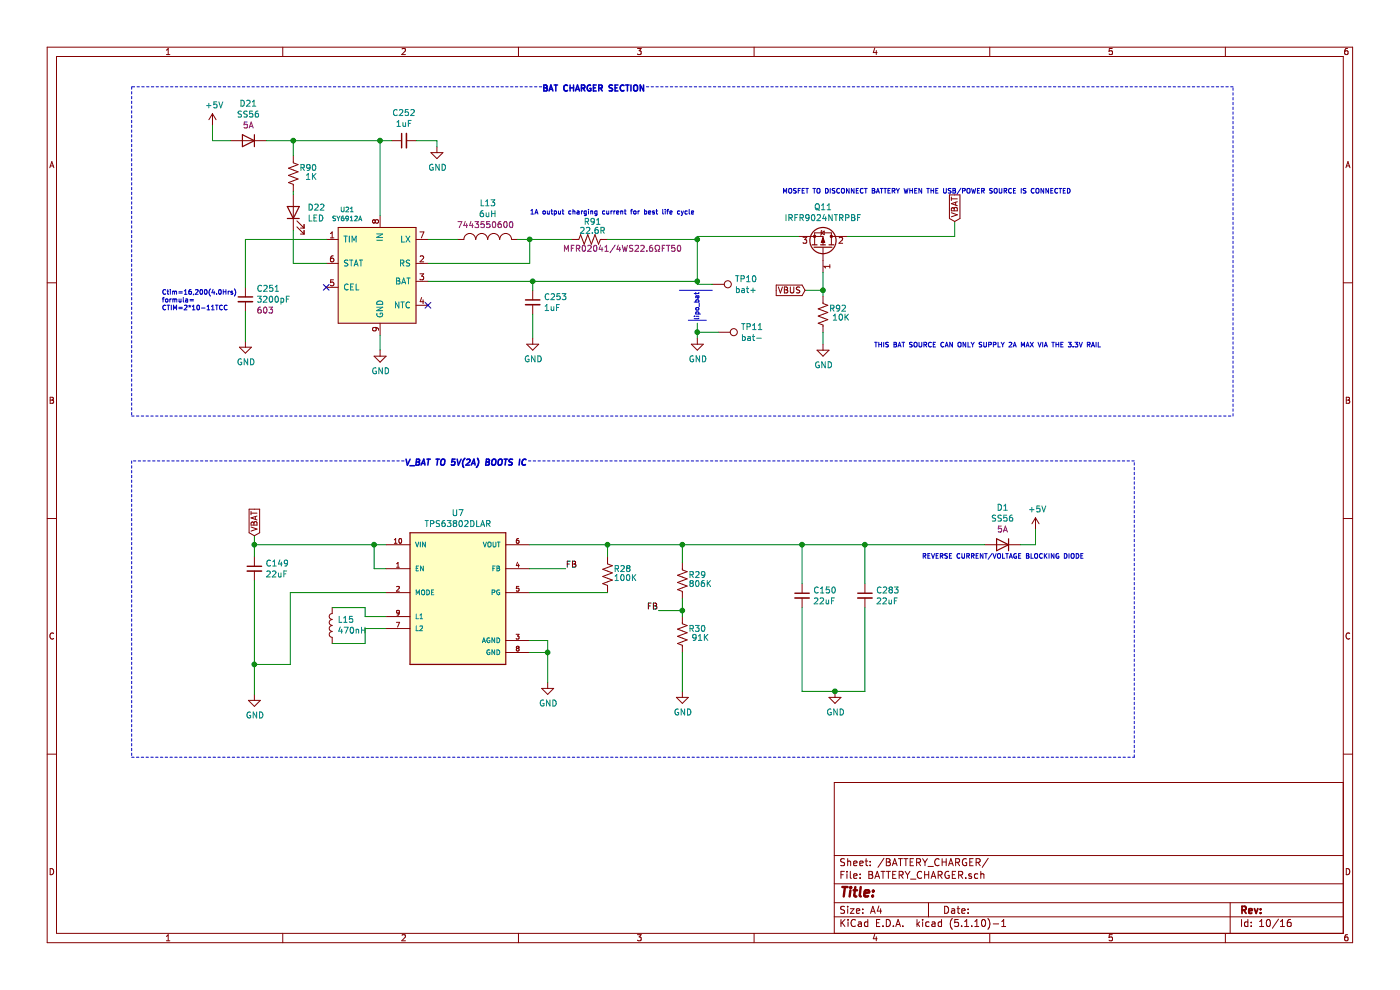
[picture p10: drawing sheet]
EESchema Schematic File Version 4
EELAYER 30 0
EELAYER END
$Descr A4 11693 8268
encoding utf-8
Sheet 12 16
Title ""
Date ""
Rev ""
Comp ""
Comment1 ""
Comment2 ""
Comment3 ""
Comment4 ""
$EndDescr
$Comp
L GCL_Integrated-Circuits:SY6912A U?
U 1 1
P 3225 1750
AR Path="/673208CA" Ref="U?"  Part="1" 
AR Path="/672F9255/673208CA" Ref="U21"  Part="1" 
F 0 "U21" H 2900 1750 39  0000 C CNN
F 1 "SY6912A" H 2900 1675 39  0000 C CNN
F 2 "Package_SO:Diodes_SO-8EP" H 3225 1750 39  0001 C CNN
F 3 "https://www.google.com/url?sa=t&rct=j&q=&esrc=s&source=web&cd=&ved=2ahUKEwjw24XOyZL1AhXBh1wKHYLNAosQFnoECAMQAQ&url=https%3A%2F%2Fdatasheet.lcsc.com%2Flcsc%2F1810081413_Silergy-Corp-SY6912AFCC_C129777.pdf&usg=AOvVaw3Z4DlBLYTbXB6BxBfmxYK8" H 3225 1750 39  0001 C CNN
	1    3225 1750
	1    0    0    -1  
$EndComp
$Comp
L Device:R_US R?
U 1 1
P 4925 2000
AR Path="/673208D7" Ref="R?"  Part="1" 
AR Path="/672F9255/673208D7" Ref="R91"  Part="1" 
F 0 "R91" V 4775 2025 50  0000 C CNN
F 1 "22.6R" V 4850 2025 50  0000 C CNN
F 2 "Resistor_SMD:R_0402_1005Metric" V 4965 1990 50  0001 C CNN
F 3 "~" H 4925 2000 50  0001 C CNN
F 4 "MFR02041/4WS22.6ΩFT50" V 5000 2275 50  0000 C CNN "Description"
	1    4925 2000
	0    1    1    0   
$EndComp
$Comp
L OLIMEX_RCL:INDUCTOR_SMALL L?
U 1 1
P 4075 2000
AR Path="/673208DE" Ref="L?"  Part="1" 
AR Path="/672F9255/673208DE" Ref="L13"  Part="1" 
F 0 "L13" H 4075 2305 50  0000 C CNN
F 1 "6uH" H 4075 2214 50  0000 C CNN
F 2 "greencharge-footprints:7443550600" H 4075 2221 60  0001 C CNN
F 3 "" H 4075 2000 60  0001 C CNN
F 4 "7443550600 " H 4075 2123 50  0000 C CNN "Description"
	1    4075 2000
	1    0    0    -1  
$EndComp
Wire Wire Line
	5825 2000 5825 2350
Wire Wire Line
	5075 2000 5825 2000
Wire Wire Line
	4325 2000 4425 2000
$Comp
L OLIMEX_Power:GND #PWR?
U 1 1
P 5825 2825
AR Path="/673208E8" Ref="#PWR?"  Part="1" 
AR Path="/672F9255/673208E8" Ref="#PWR0264"  Part="1" 
F 0 "#PWR0264" H 5825 2575 50  0001 C CNN
F 1 "GND" H 5830 2652 50  0000 C CNN
F 2 "" H 5825 2825 60  0000 C CNN
F 3 "" H 5825 2825 60  0000 C CNN
	1    5825 2825
	1    0    0    -1  
$EndComp
Wire Wire Line
	5825 2825 5825 2775
$Comp
L OLIMEX_Power:GND #PWR?
U 1 1
P 3175 2925
AR Path="/673208EF" Ref="#PWR?"  Part="1" 
AR Path="/672F9255/673208EF" Ref="#PWR0261"  Part="1" 
F 0 "#PWR0261" H 3175 2675 50  0001 C CNN
F 1 "GND" H 3180 2752 50  0000 C CNN
F 2 "" H 3175 2925 60  0000 C CNN
F 3 "" H 3175 2925 60  0000 C CNN
	1    3175 2925
	1    0    0    -1  
$EndComp
Wire Wire Line
	3175 2925 3175 2800
Wire Wire Line
	3575 2200 4425 2200
Wire Wire Line
	4425 2200 4425 2000
Connection ~ 4425 2000
Wire Wire Line
	4425 2000 4775 2000
$Comp
L Device:C_Small C?
U 1 1
P 4450 2525
AR Path="/673208FA" Ref="C?"  Part="1" 
AR Path="/672F9255/673208FA" Ref="C253"  Part="1" 
F 0 "C253" H 4542 2571 50  0000 L CNN
F 1 "1uF" H 4542 2480 50  0000 L CNN
F 2 "Capacitor_SMD:C_0402_1005Metric" H 4450 2525 50  0001 C CNN
F 3 "~" H 4450 2525 50  0001 C CNN
	1    4450 2525
	1    0    0    -1  
$EndComp
Wire Wire Line
	3575 2350 4450 2350
Connection ~ 5825 2350
Wire Wire Line
	5825 2350 5825 2375
Wire Wire Line
	4450 2425 4450 2350
Connection ~ 4450 2350
Wire Wire Line
	4450 2350 5825 2350
$Comp
L OLIMEX_Power:GND #PWR?
U 1 1
P 4450 2825
AR Path="/67320906" Ref="#PWR?"  Part="1" 
AR Path="/672F9255/67320906" Ref="#PWR0263"  Part="1" 
F 0 "#PWR0263" H 4450 2575 50  0001 C CNN
F 1 "GND" H 4455 2652 50  0000 C CNN
F 2 "" H 4450 2825 60  0000 C CNN
F 3 "" H 4450 2825 60  0000 C CNN
	1    4450 2825
	1    0    0    -1  
$EndComp
Wire Wire Line
	4450 2625 4450 2825
NoConn ~ 3575 2550
$Comp
L Device:R_US R?
U 1 1
P 2450 1450
AR Path="/6732090E" Ref="R?"  Part="1" 
AR Path="/672F9255/6732090E" Ref="R90"  Part="1" 
F 0 "R90" H 2575 1500 50  0000 C CNN
F 1 "1K" H 2600 1425 50  0000 C CNN
F 2 "Resistor_SMD:R_0402_1005Metric" V 2490 1440 50  0001 C CNN
F 3 "~" H 2450 1450 50  0001 C CNN
	1    2450 1450
	1    0    0    -1  
$EndComp
$Comp
L power:+5V #PWR?
U 1 1
P 1775 1050
AR Path="/67320914" Ref="#PWR?"  Part="1" 
AR Path="/672F9255/67320914" Ref="#PWR0259"  Part="1" 
F 0 "#PWR0259" H 1775 900 50  0001 C CNN
F 1 "+5V" H 1790 1223 50  0000 C CNN
F 2 "" H 1775 1050 50  0001 C CNN
F 3 "" H 1775 1050 50  0001 C CNN
	1    1775 1050
	1    0    0    -1  
$EndComp
Wire Wire Line
	2450 2200 2725 2200
Wire Wire Line
	2450 1925 2450 2200
Wire Wire Line
	2450 1175 3175 1175
Wire Wire Line
	3175 1175 3175 1800
Wire Wire Line
	2450 1175 2450 1300
$Comp
L Device:C_Small C?
U 1 1
P 2050 2500
AR Path="/67320921" Ref="C?"  Part="1" 
AR Path="/672F9255/67320921" Ref="C251"  Part="1" 
F 0 "C251" H 2142 2591 50  0000 L CNN
F 1 "3200pF" H 2142 2500 50  0000 L CNN
F 2 "Capacitor_SMD:C_0603_1608Metric" H 2050 2500 50  0001 C CNN
F 3 "~" H 2050 2500 50  0001 C CNN
F 4 "06031C322KAT2A" H 2050 2500 50  0001 C CNN "MPN"
F 5 "603" H 2142 2409 50  0000 L CNN "Description"
	1    2050 2500
	1    0    0    -1  
$EndComp
Wire Wire Line
	2050 2000 2725 2000
Wire Wire Line
	2050 2000 2050 2400
$Comp
L OLIMEX_Power:GND #PWR?
U 1 1
P 2050 2850
AR Path="/67320929" Ref="#PWR?"  Part="1" 
AR Path="/672F9255/67320929" Ref="#PWR0260"  Part="1" 
F 0 "#PWR0260" H 2050 2600 50  0001 C CNN
F 1 "GND" H 2055 2677 50  0000 C CNN
F 2 "" H 2050 2850 60  0000 C CNN
F 3 "" H 2050 2850 60  0000 C CNN
	1    2050 2850
	1    0    0    -1  
$EndComp
Wire Wire Line
	2050 2600 2050 2850
$Comp
L Device:C_Small C?
U 1 1
P 3375 1175
AR Path="/67320930" Ref="C?"  Part="1" 
AR Path="/672F9255/67320930" Ref="C252"  Part="1" 
F 0 "C252" V 3604 1175 50  0000 C CNN
F 1 "1uF" V 3513 1175 50  0000 C CNN
F 2 "Capacitor_SMD:C_0402_1005Metric" H 3375 1175 50  0001 C CNN
F 3 "~" H 3375 1175 50  0001 C CNN
	1    3375 1175
	0    -1   -1   0   
$EndComp
$Comp
L OLIMEX_Power:GND #PWR?
U 1 1
P 3650 1225
AR Path="/67320936" Ref="#PWR?"  Part="1" 
AR Path="/672F9255/67320936" Ref="#PWR0262"  Part="1" 
F 0 "#PWR0262" H 3650 975 50  0001 C CNN
F 1 "GND" H 3655 1052 50  0000 C CNN
F 2 "" H 3650 1225 60  0000 C CNN
F 3 "" H 3650 1225 60  0000 C CNN
	1    3650 1225
	1    0    0    -1  
$EndComp
Wire Wire Line
	3175 1175 3275 1175
Wire Wire Line
	3650 1175 3650 1225
Wire Wire Line
	3475 1175 3650 1175
Connection ~ 3175 1175
$Comp
L Device:D D?
U 1 1
P 2075 1175
AR Path="/67320941" Ref="D?"  Part="1" 
AR Path="/672F9255/67320941" Ref="D21"  Part="1" 
F 0 "D21" H 2075 868 50  0000 C CNN
F 1 "SS56" H 2075 959 50  0000 C CNN
F 2 "greencharge-footprints:SMAG" H 2075 1175 50  0001 C CNN
F 3 "~" H 2075 1175 50  0001 C CNN
F 4 "5A" H 2075 1050 50  0000 C CNN "Description"
	1    2075 1175
	-1   0    0    1   
$EndComp
Wire Wire Line
	1775 1175 1925 1175
Wire Wire Line
	1775 1050 1775 1175
NoConn ~ 2725 2400
$Comp
L Device:LED D?
U 1 1
P 2450 1775
AR Path="/6732094B" Ref="D?"  Part="1" 
AR Path="/672F9255/6732094B" Ref="D22"  Part="1" 
F 0 "D22" V 2489 1657 50  0000 R CNN
F 1 "LED" V 2398 1657 50  0000 R CNN
F 2 "LED_SMD:LED_0603_1608Metric" H 2450 1775 50  0001 C CNN
F 3 "~" H 2450 1775 50  0001 C CNN
F 4 " ZR6-1608C-04G-Z3-5" H 2450 1775 50  0001 C CNN "MPN"
F 5 "" H 2450 1775 50  0001 C CNN "Field5"
	1    2450 1775
	0    -1   -1   0   
$EndComp
Wire Wire Line
	2450 1600 2450 1625
Text GLabel 7975 1850 1    50   Input ~ 0
VBAT
Wire Wire Line
	2225 1175 2450 1175
Connection ~ 2450 1175
Connection ~ 5825 2000
Text GLabel 6725 2425 0    50   Input ~ 0
VBUS
Text Notes 8950 1625 2    39   ~ 0
MOSFET TO DISCONNECT BATTERY WHEN THE USB/POWER SOURCE IS CONNECTED
$Comp
L Device:Q_PMOS_GDS Q11
U 1 1
P 6875 2075
F 0 "Q11" V 7217 2075 50  0000 C CNN
F 1 "IRFR9024NTRPBF" V 7126 2075 50  0000 C CNN
F 2 "Package_TO_SOT_SMD:TO-252-2" H 7075 2175 50  0001 C CNN
F 3 "~" H 6875 2075 50  0001 C CNN
	1    6875 2075
	0    1    -1   0   
$EndComp
Wire Wire Line
	6675 1975 5825 1975
Wire Wire Line
	5825 1975 5825 2000
Wire Wire Line
	7075 1975 7975 1975
$Comp
L Device:R_US R?
U 1 1
P 6875 2625
AR Path="/6A9339DD" Ref="R?"  Part="1" 
AR Path="/672F9255/6A9339DD" Ref="R92"  Part="1" 
F 0 "R92" H 7000 2675 50  0000 C CNN
F 1 "10K" H 7025 2600 50  0000 C CNN
F 2 "Resistor_SMD:R_0402_1005Metric" V 6915 2615 50  0001 C CNN
F 3 "~" H 6875 2625 50  0001 C CNN
	1    6875 2625
	1    0    0    -1  
$EndComp
$Comp
L OLIMEX_Power:GND #PWR?
U 1 1
P 6875 2875
AR Path="/6A9348BC" Ref="#PWR?"  Part="1" 
AR Path="/672F9255/6A9348BC" Ref="#PWR0265"  Part="1" 
F 0 "#PWR0265" H 6875 2625 50  0001 C CNN
F 1 "GND" H 6880 2702 50  0000 C CNN
F 2 "" H 6875 2875 60  0000 C CNN
F 3 "" H 6875 2875 60  0000 C CNN
	1    6875 2875
	1    0    0    -1  
$EndComp
Wire Wire Line
	6875 2875 6875 2775
Wire Wire Line
	6875 2475 6875 2425
Wire Wire Line
	6725 2425 6875 2425
Connection ~ 6875 2425
Wire Wire Line
	6875 2425 6875 2275
Wire Wire Line
	7975 1850 7975 1975
Text Notes 9200 2975 2    39   ~ 0
THIS BAT SOURCE CAN ONLY SUPPLY 2A MAX VIA THE 3.3V RAIL\n\n
$Comp
L Connector:TestPoint TP10
U 1 1
P 5950 2375
F 0 "TP10" V 5904 2563 50  0000 L CNN
F 1 "bat+" V 5995 2563 50  0000 L CNN
F 2 "TestPoint:TestPoint_Pad_2.0x2.0mm" H 6150 2375 50  0001 C CNN
F 3 "~" H 6150 2375 50  0001 C CNN
	1    5950 2375
	0    1    1    0   
$EndComp
$Comp
L Connector:TestPoint TP11
U 1 1
P 6000 2775
F 0 "TP11" V 5954 2963 50  0000 L CNN
F 1 "bat-" V 6045 2963 50  0000 L CNN
F 2 "TestPoint:TestPoint_Pad_2.0x2.0mm" H 6200 2775 50  0001 C CNN
F 3 "~" H 6200 2775 50  0001 C CNN
	1    6000 2775
	0    1    1    0   
$EndComp
Wire Wire Line
	6000 2775 5825 2775
Connection ~ 5825 2775
Wire Wire Line
	5825 2775 5825 2700
Wire Wire Line
	5950 2375 5825 2375
Text Notes 5850 2675 1    39   ~ 0
lipo_bat
Wire Notes Line style solid
	5750 2675 5900 2675
Wire Notes Line style solid
	5675 2425 5950 2425
Wire Wire Line
	3825 2000 3575 2000
Text Notes 1350 2600 0    39   ~ 0
Ctim=16,200‬(4.0Hrs)\nformula=\nCTIM=2*10-11TCC\n
Text Notes 4425 1800 0    39   ~ 0
1A output charging current for best life cycle
$Comp
L TPS63802DLAR:TPS63802DLAR U7
U 1 1
P 3825 4950
F 0 "U7" H 3825 5617 50  0000 C CNN
F 1 "TPS63802DLAR" H 3825 5526 50  0000 C CNN
F 2 "greencharge-footprints:VREG_TPS63802DLAR" H 3825 4950 50  0001 L BNN
F 3 "" H 3825 4950 50  0001 L BNN
F 4 "Texas Instruments" H 3825 4950 50  0001 L BNN "MANUFACTURER"
F 5 "Manufacturer Recommendations" H 3825 4950 50  0001 L BNN "STANDARD"
F 6 "1.0 mm" H 3825 4950 50  0001 L BNN "MAXIMUM_PACKAGE_HEIGHT"
F 7 "B" H 3825 4950 50  0001 L BNN "PARTREV"
	1    3825 4950
	1    0    0    -1  
$EndComp
Text Notes 3375 3900 0    50   Italic 10
V_BAT TO 5V(2A) BOOTS IC
$Comp
L Device:C_Small C?
U 1 1
P 2125 4750
AR Path="/61B4DD57/62F2C4EE" Ref="C?"  Part="1" 
AR Path="/672F9255/62F2C4EE" Ref="C149"  Part="1" 
F 0 "C149" H 2217 4796 50  0000 L CNN
F 1 "22uF" H 2217 4705 50  0000 L CNN
F 2 "Capacitor_SMD:C_0402_1005Metric" H 2125 4750 50  0001 C CNN
F 3 "~" H 2125 4750 50  0001 C CNN
	1    2125 4750
	1    0    0    -1  
$EndComp
Wire Wire Line
	3225 4550 3125 4550
Wire Wire Line
	2125 4550 2125 4650
$Comp
L OLIMEX_Power:GND #PWR?
U 1 1
P 2125 5800
AR Path="/62F2DECF" Ref="#PWR?"  Part="1" 
AR Path="/672F9255/62F2DECF" Ref="#PWR02"  Part="1" 
F 0 "#PWR02" H 2125 5550 50  0001 C CNN
F 1 "GND" H 2130 5627 50  0000 C CNN
F 2 "" H 2125 5800 60  0000 C CNN
F 3 "" H 2125 5800 60  0000 C CNN
	1    2125 5800
	1    0    0    -1  
$EndComp
Wire Wire Line
	2125 4850 2125 5550
Wire Wire Line
	3225 4750 3125 4750
Wire Wire Line
	3125 4750 3125 4550
Connection ~ 3125 4550
Wire Wire Line
	3125 4550 2125 4550
Text GLabel 2125 4475 1    50   Input ~ 0
VBAT
Wire Wire Line
	2125 4475 2125 4550
Connection ~ 2125 4550
Wire Wire Line
	3225 4950 2425 4950
Wire Wire Line
	2425 4950 2425 5550
Wire Wire Line
	2425 5550 2125 5550
Connection ~ 2125 5550
Wire Wire Line
	2125 5550 2125 5800
$Comp
L Device:L L15
U 1 1
P 2775 5225
F 0 "L15" H 2732 5179 50  0000 R CNN
F 1 "470nH" H 2732 5270 50  0000 R CNN
F 2 "" H 2775 5225 50  0001 C CNN
F 3 "~" H 2775 5225 50  0001 C CNN
F 4 "4A_±30%_18m_Ohm" H 2775 5225 50  0001 C CNN "Description"
F 5 "FNR4018SR47NT" H 2775 5225 50  0001 C CNN "MPN"
	1    2775 5225
	-1   0    0    1   
$EndComp
Wire Wire Line
	3225 5150 3050 5150
Wire Wire Line
	3050 5150 3050 5075
Wire Wire Line
	3050 5075 2775 5075
Wire Wire Line
	2775 5375 3050 5375
Wire Wire Line
	3050 5375 3050 5250
Wire Wire Line
	3050 5250 3225 5250
Wire Wire Line
	4425 4550 5075 4550
$Comp
L Device:R_US R?
U 1 1
P 5075 4800
AR Path="/62F3C00F" Ref="R?"  Part="1" 
AR Path="/672F9255/62F3C00F" Ref="R28"  Part="1" 
F 0 "R28" H 5200 4850 50  0000 C CNN
F 1 "100K" H 5225 4775 50  0000 C CNN
F 2 "Resistor_SMD:R_0402_1005Metric" V 5115 4790 50  0001 C CNN
F 3 "~" H 5075 4800 50  0001 C CNN
	1    5075 4800
	1    0    0    -1  
$EndComp
Wire Wire Line
	5075 4650 5075 4550
Connection ~ 5075 4550
Wire Wire Line
	5075 4550 5700 4550
$Comp
L Device:R_US R?
U 1 1
P 5700 4850
AR Path="/62F3F6A7" Ref="R?"  Part="1" 
AR Path="/672F9255/62F3F6A7" Ref="R29"  Part="1" 
F 0 "R29" H 5825 4900 50  0000 C CNN
F 1 "806K" H 5850 4825 50  0000 C CNN
F 2 "Resistor_SMD:R_0402_1005Metric" V 5740 4840 50  0001 C CNN
F 3 "~" H 5700 4850 50  0001 C CNN
	1    5700 4850
	1    0    0    -1  
$EndComp
$Comp
L Device:R_US R?
U 1 1
P 5700 5300
AR Path="/62F40B79" Ref="R?"  Part="1" 
AR Path="/672F9255/62F40B79" Ref="R30"  Part="1" 
F 0 "R30" H 5825 5350 50  0000 C CNN
F 1 "91K" H 5850 5275 50  0000 C CNN
F 2 "Resistor_SMD:R_0402_1005Metric" V 5740 5290 50  0001 C CNN
F 3 "~" H 5700 5300 50  0001 C CNN
	1    5700 5300
	1    0    0    -1  
$EndComp
Wire Wire Line
	4425 4950 5075 4950
Wire Wire Line
	4425 4750 4725 4750
Text Label 4725 4750 0    50   ~ 0
FB
Text Label 5500 5100 2    50   ~ 0
FB
$Comp
L OLIMEX_Power:GND #PWR?
U 1 1
P 5700 5775
AR Path="/62F478A2" Ref="#PWR?"  Part="1" 
AR Path="/672F9255/62F478A2" Ref="#PWR04"  Part="1" 
F 0 "#PWR04" H 5700 5525 50  0001 C CNN
F 1 "GND" H 5705 5602 50  0000 C CNN
F 2 "" H 5700 5775 60  0000 C CNN
F 3 "" H 5700 5775 60  0000 C CNN
	1    5700 5775
	1    0    0    -1  
$EndComp
Wire Wire Line
	5700 4550 5700 4700
Wire Wire Line
	5700 5000 5700 5100
Wire Wire Line
	5700 5450 5700 5775
Connection ~ 5700 4550
Wire Wire Line
	5500 5100 5700 5100
Connection ~ 5700 5100
Wire Wire Line
	5700 5100 5700 5150
$Comp
L Device:C_Small C?
U 1 1
P 6700 4975
AR Path="/61B4DD57/62F4DFE1" Ref="C?"  Part="1" 
AR Path="/672F9255/62F4DFE1" Ref="C150"  Part="1" 
F 0 "C150" H 6792 5021 50  0000 L CNN
F 1 "22uF" H 6792 4930 50  0000 L CNN
F 2 "Capacitor_SMD:C_0402_1005Metric" H 6700 4975 50  0001 C CNN
F 3 "~" H 6700 4975 50  0001 C CNN
	1    6700 4975
	1    0    0    -1  
$EndComp
Wire Wire Line
	6700 5075 6700 5775
$Comp
L Device:C_Small C?
U 1 1
P 7225 4975
AR Path="/61B4DD57/62F4FA0A" Ref="C?"  Part="1" 
AR Path="/672F9255/62F4FA0A" Ref="C283"  Part="1" 
F 0 "C283" H 7317 5021 50  0000 L CNN
F 1 "22uF" H 7317 4930 50  0000 L CNN
F 2 "Capacitor_SMD:C_0402_1005Metric" H 7225 4975 50  0001 C CNN
F 3 "~" H 7225 4975 50  0001 C CNN
	1    7225 4975
	1    0    0    -1  
$EndComp
Wire Wire Line
	7225 5075 7225 5775
Wire Wire Line
	7225 4875 7225 4550
Wire Wire Line
	5700 4550 6700 4550
Wire Wire Line
	6700 4550 6700 4875
Connection ~ 6700 4550
Wire Wire Line
	6700 4550 7225 4550
$Comp
L OLIMEX_Power:GND #PWR?
U 1 1
P 6975 5775
AR Path="/62F5559E" Ref="#PWR?"  Part="1" 
AR Path="/672F9255/62F5559E" Ref="#PWR05"  Part="1" 
F 0 "#PWR05" H 6975 5525 50  0001 C CNN
F 1 "GND" H 6980 5602 50  0000 C CNN
F 2 "" H 6975 5775 60  0000 C CNN
F 3 "" H 6975 5775 60  0000 C CNN
	1    6975 5775
	1    0    0    -1  
$EndComp
Wire Wire Line
	6700 5775 6975 5775
Connection ~ 6975 5775
Wire Wire Line
	6975 5775 7225 5775
$Comp
L OLIMEX_Power:GND #PWR?
U 1 1
P 4575 5700
AR Path="/62F5C6DC" Ref="#PWR?"  Part="1" 
AR Path="/672F9255/62F5C6DC" Ref="#PWR03"  Part="1" 
F 0 "#PWR03" H 4575 5450 50  0001 C CNN
F 1 "GND" H 4580 5527 50  0000 C CNN
F 2 "" H 4575 5700 60  0000 C CNN
F 3 "" H 4575 5700 60  0000 C CNN
	1    4575 5700
	1    0    0    -1  
$EndComp
Wire Wire Line
	4425 5350 4575 5350
Wire Wire Line
	4575 5350 4575 5450
Wire Wire Line
	4425 5450 4575 5450
Connection ~ 4575 5450
Wire Wire Line
	4575 5450 4575 5700
$Comp
L Device:D D?
U 1 1
P 8375 4550
AR Path="/62F6B2DD" Ref="D?"  Part="1" 
AR Path="/672F9255/62F6B2DD" Ref="D1"  Part="1" 
F 0 "D1" H 8375 4243 50  0000 C CNN
F 1 "SS56" H 8375 4334 50  0000 C CNN
F 2 "greencharge-footprints:SMAG" H 8375 4550 50  0001 C CNN
F 3 "~" H 8375 4550 50  0001 C CNN
F 4 "5A" H 8375 4425 50  0000 C CNN "Description"
	1    8375 4550
	-1   0    0    1   
$EndComp
$Comp
L power:+5V #PWR?
U 1 1
P 8650 4425
AR Path="/62F6D4F1" Ref="#PWR?"  Part="1" 
AR Path="/672F9255/62F6D4F1" Ref="#PWR06"  Part="1" 
F 0 "#PWR06" H 8650 4275 50  0001 C CNN
F 1 "+5V" H 8665 4598 50  0000 C CNN
F 2 "" H 8650 4425 50  0001 C CNN
F 3 "" H 8650 4425 50  0001 C CNN
	1    8650 4425
	1    0    0    -1  
$EndComp
Wire Wire Line
	8650 4425 8650 4550
Wire Wire Line
	7225 4550 8225 4550
Wire Wire Line
	8525 4550 8650 4550
Connection ~ 7225 4550
Text Notes 7700 4675 0    39   ~ 0
REVERSE CURRENT/VOLTAGE BLOCKING DIODE
Text Notes 4525 775  0    50   ~ 10
BAT CHARGER SECTION
Wire Notes Line
	4525 725  1100 725 
Wire Notes Line
	1100 725  1100 3475
Wire Notes Line
	1100 3475 10300 3475
Wire Notes Line
	10300 3475 10300 725 
Wire Notes Line
	10300 725  5400 725 
Wire Notes Line
	3375 3850 1100 3850
Wire Notes Line
	1100 3850 1100 6325
Wire Notes Line
	1100 6325 9475 6325
Wire Notes Line
	9475 6325 9475 3850
Wire Notes Line
	9475 3850 4400 3850
$EndSCHEMATC
